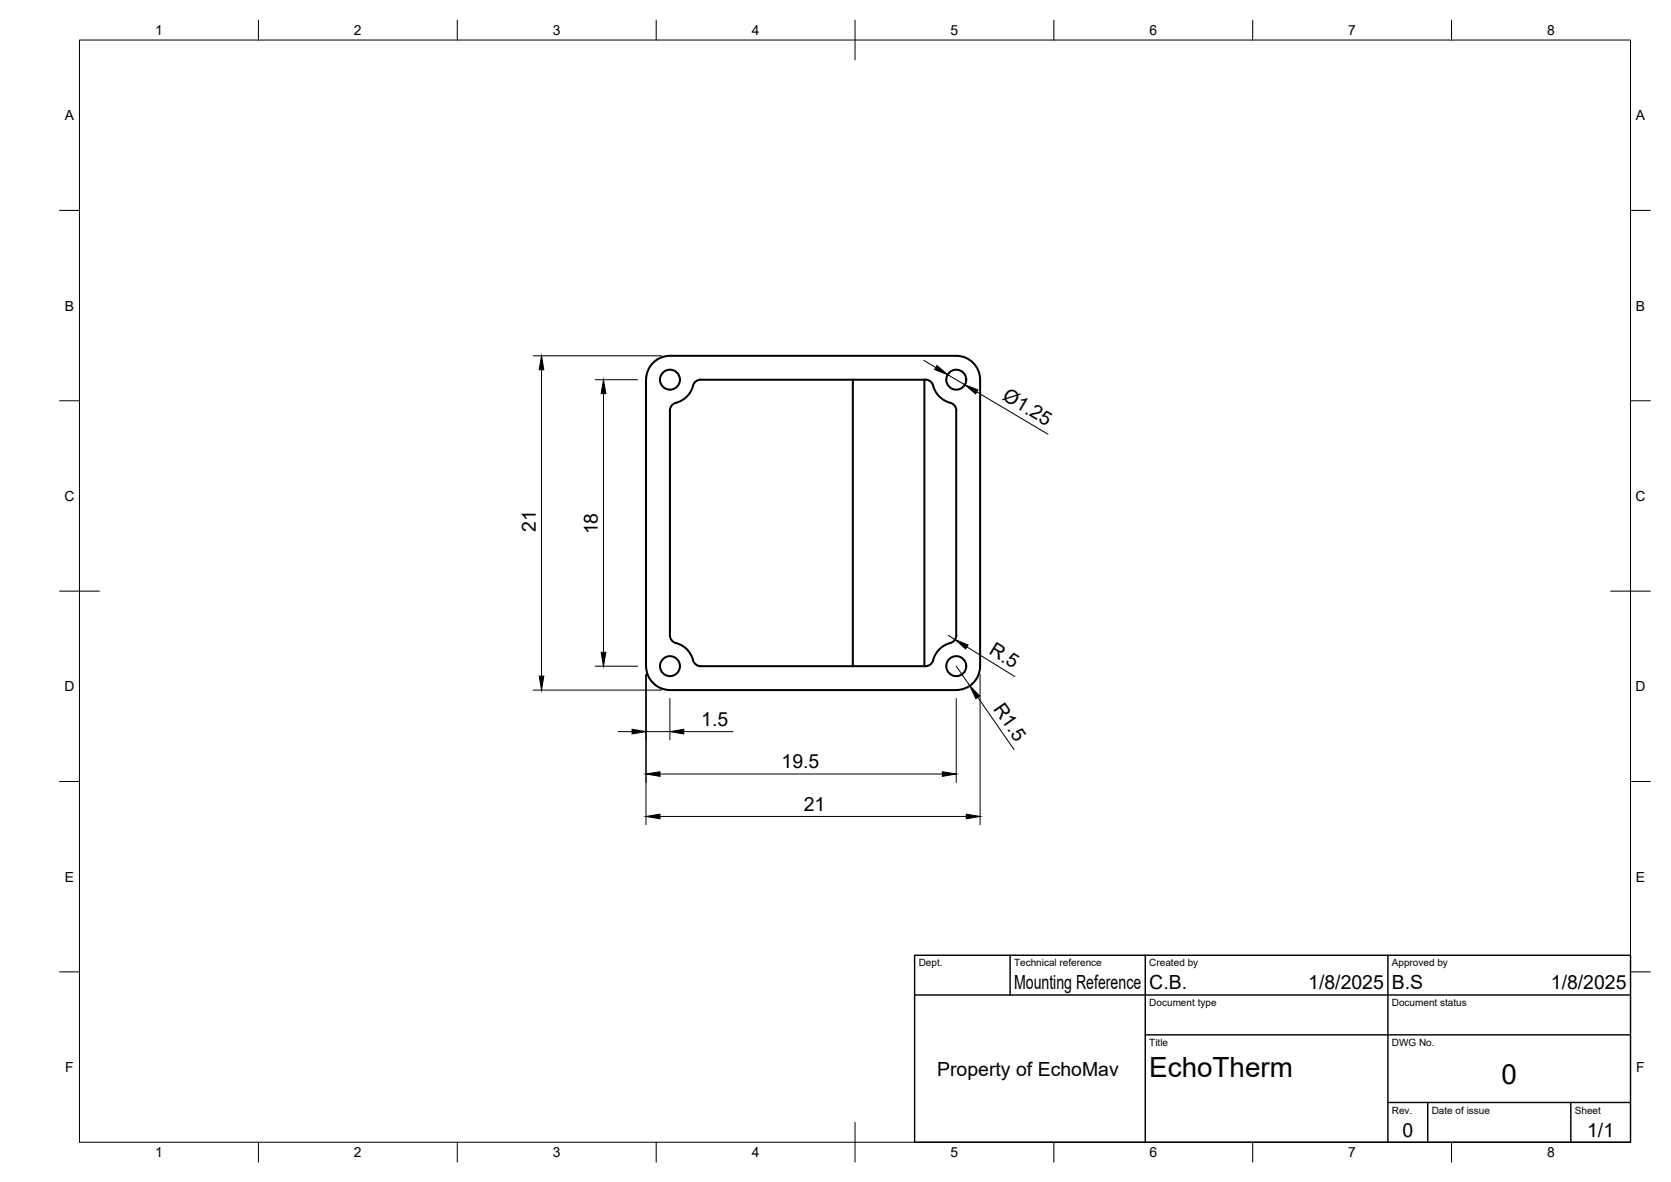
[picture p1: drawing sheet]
<svg xmlns="http://www.w3.org/2000/svg" width="420mm" height="297mm" viewBox="0 0 420 297" stroke-linecap="round" stroke-linejoin="round" font-family="sans-serif">
<!-- layer: Visible -->
<g fill="none" stroke="#000" stroke-width=".51">
<path d="M164.2 91.2a6 6 0 0 1 4.2-1.8h72a6 6 0 0 1 6 6v72a6 6 0 0 1-6 6h-71.9a6 6 0 0 1-6.1-6l.1-72a6 6 0 0 1 1.7-4.2zM174.7 96.1a1.89 1.89 0 0 1 1.5-.7h56.5a2.29 2.29 0 0 1 2.2 2.3 6.3 6.3 0 0 0 4.5 3.7l.3 .2a1.9 1.9 0 0 1 .7 1.6l.1 56.5a2.29 2.29 0 0 1-2.3 2.1 6.3 6.3 0 0 0-3.7 4.5l-.3 .4a2 2 0 0 1-1.5 .7h-56.5a2.29 2.29 0 0 1-2.2-2.3 6.3 6.3 0 0 0-4.5-3.7l-.9-.9-.2-.8v-56.5a2.29 2.29 0 0 1 2.3-2.2 6.3 6.3 0 0 0 3.7-4.5zM214.4 95.4v72M232.4 95.4v72"/>
<circle cx="168.5" cy="95.4" r="2.51"/>
<circle cx="240.4" cy="95.4" r="2.51"/>
<circle cx="168.5" cy="167.4" r="2.51"/>
<circle cx="240.4" cy="167.4" r="2.51"/>
</g>
<!-- layer: BORDER -->
<g fill="none" stroke="#000" stroke-width=".25">
<path d="M20 10.1h390v276.9h-390zM65 5.1v5M115 5.1v5M165 5.1v5M215 5.1v10M265 5.1v5M315 5.1v5M365 5.1v5M15 52.9h5M410 52.9h5M15 100.7h5M410 100.7h5"/>
<path d="M15 148.6h10M405 148.6h10M15 196.4h5M410 196.4h5M15 244.2h5M410 244.2h5M65 287v5M115 287v5M165 287v5M215 282.1v9.9M265 287v5M315 287v5"/>
<path d="M365 287v5"/>
</g>
<!-- layer: TITLEBLOCK -->
<path d="M230 240.1h180v46.9h-180zM230 250h180M254 240.1v9.9M288 240.1v46.9M349 240.1v46.9M288 260.1h122M349 277.1h61M359 277.1v9.9M395 277.1v9.9" fill="none" stroke="#000" stroke-width=".36"/>
<!-- layer: FD_Dimensions -->
<g fill="none" stroke="#000" stroke-width=".25">
<path d="M134 89.4h32.3M136.2 92.9v77M149.6 95.4h10.7M151.7 98.9v65M232.3 90.6l3 1.8M238.3 94.2l4.3 2.5M245.6 98.5l17.9 10.6M238.4 159.7l1.7 1M134 173.4h32.3M149.6 167.4h10.7M162.4 169.5v37.8M168.4 175.5v10.5"/>
<path d="M240.4 167.4l3.5 4.9M240.4 175.5v21.1M243.1 162.6l12.1 7.4M245.9 175.2l9.1 13.2M246.4 169.5v37.8M155.4 183.9h3.5M162.4 183.9h6M165.9 194.5h71M171.9 183.9h12.4M165.9 205.2h77.1"/>
</g>
<g fill="#000" stroke="#000" stroke-width=".25">
<path d="M136.2 89.4l.5 3.5h-1.1zM151.7 95.4l.6 3.5h-1.1zM235.6 91.8l2.7 2.4-3.3-1.3zM242.6 96.7l3.3 1.3-.6 1zM135.6 169.9h1.1l-.5 3.5zM151.2 163.9h1.1l-.6 3.5zM240.1 160.7l3.3 1.4-.6 1zM243.9 172.3l2.4 2.6-.9 .7zM158.9 183.3l3.5 .6-3.5 .5zM162.4 194.5l3.5-.6v1.2zM168.4 183.9l3.5-.6v1.1zM236.9 193.9l3.5 .6-3.5 .6z"/>
<path d="M162.4 205.2l3.5-.6v1.2zM243 204.6l3.4 .6-3.4 .6z"/>
</g>
<g font-size="7">
<text x="289" y="270.6">EchoTherm</text>
<text x="377.5" y="272.3">0</text>
</g>
<g font-size="4.9">
<text x="251.8" y="100.4" transform="rotate(31 251.8 100.4)">Ø1.25</text>
<text x="134.8" y="133.8" transform="rotate(-90 134.8 133.8)">21</text>
<text x="150.3" y="134.3" transform="rotate(-90 150.3 134.3)">18</text>
<text x="248.5" y="164.2" transform="rotate(32 248.5 164.2)">R.5</text>
<text x="249.6" y="178.1" transform="rotate(55 249.6 178.1)">R1.5</text>
<text x="176.3" y="182.4">1.5</text>
<text x="196.5" y="193">19.5</text>
<text x="202.1" y="203.8">21</text>
<text x="255" y="248.5">Mounting Reference</text>
<text x="289" y="248.5">C.B.</text>
<text x="329" y="248.5">1/8/2025</text>
<text x="350" y="248.5">B.S</text>
<text x="390" y="248.5">1/8/2025</text>
<text x="235.6" y="270.3">Property of EchoMav</text>
<text x="352.6" y="285.7">0</text>
<text x="399.1" y="285.7">1/1</text>
</g>
<g font-size="3.5">
<text x="39" y="8.8">1</text>
<text x="89" y="8.8">2</text>
<text x="139" y="8.8">3</text>
<text x="189" y="8.8">4</text>
<text x="239" y="8.8">5</text>
<text x="289" y="8.8">6</text>
<text x="339" y="8.8">7</text>
<text x="389" y="8.8">8</text>
<text x="16.3" y="30.2">A</text>
<text x="411.3" y="30.2">A</text>
<text x="16.3" y="78">B</text>
<text x="411.3" y="78">B</text>
<text x="16.2" y="125.9">C</text>
<text x="411.2" y="125.9">C</text>
<text x="16.2" y="173.7">D</text>
<text x="411.2" y="173.7">D</text>
<text x="16.3" y="221.6">E</text>
<text x="411.3" y="221.6">E</text>
<text x="16.4" y="269.4">F</text>
<text x="411.4" y="269.4">F</text>
<text x="39" y="290.8">1</text>
<text x="89" y="290.8">2</text>
<text x="139" y="290.8">3</text>
<text x="189" y="290.8">4</text>
<text x="239" y="290.8">5</text>
<text x="289" y="290.8">6</text>
<text x="339" y="290.8">7</text>
<text x="389" y="290.8">8</text>
</g>
<g font-size="2.5">
<text x="231" y="242.9">Dept.</text>
<text x="255" y="242.9">Technical reference</text>
<text x="289" y="242.9">Created by</text>
<text x="350" y="242.9">Approved by</text>
<text x="289" y="252.8">Document type</text>
<text x="350" y="252.8">Document status</text>
<text x="289" y="262.9">Title</text>
<text x="350" y="262.9">DWG No.</text>
<text x="350" y="279.9">Rev.</text>
<text x="360" y="279.9">Date of issue</text>
<text x="396" y="279.9">Sheet</text>
</g>
</svg>
